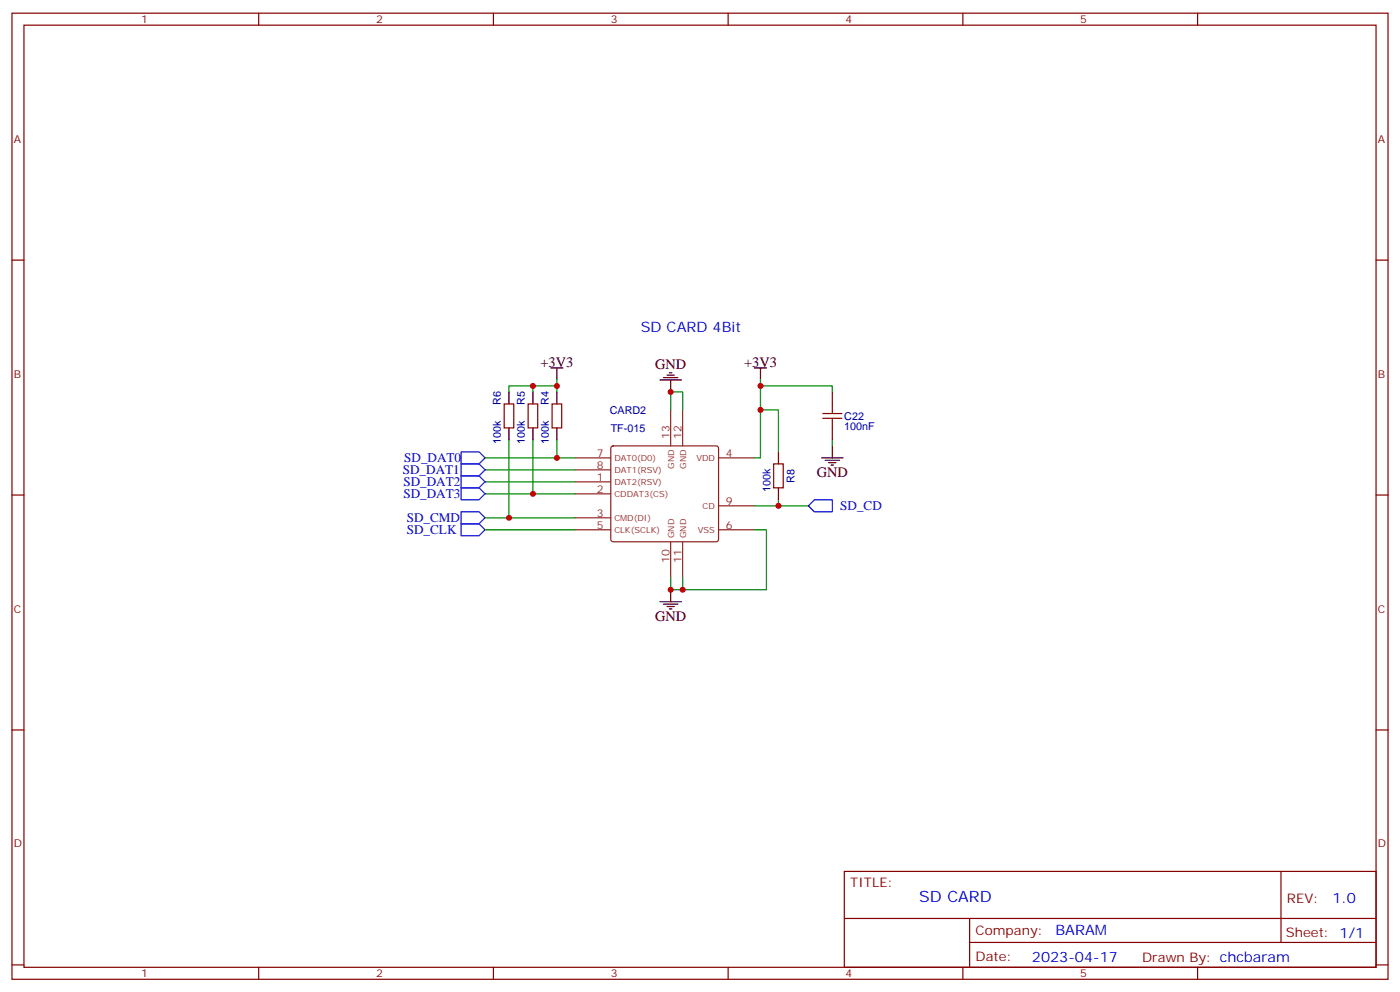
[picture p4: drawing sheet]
<svg xmlns="http://www.w3.org/2000/svg" width="412mm" height="292mm" viewBox="0 0 412 292" stroke-linecap="round" stroke-linejoin="round" font-family="sans-serif">
<g fill="none" stroke="#870000" stroke-width=".35">
<path d="M3.5 3.9h405.4v284.3h-405.4zM7.1 7.4h398.2v277.3h-398.2zM76.2 3.9v3.5M145.3 3.9v3.5M214.5 3.9v3.5M283.6 3.9v3.5M352.8 3.9v3.5M3.5 76.6h3.6M405.3 76.6h3.6M148.5 118.9h2.8v7h-2.8zM155.6 118.9h2.8v7h-2.8zM162.6 118.9h2.9v7h-2.9z"/>
<path d="M245.2 115.4v3.5M227.9 136.5h2.8v7.1h-2.8zM245.2 125.9v3.6M3.5 145.7h3.6M405.3 145.7h3.6M3.5 214.8h3.6M405.3 214.8h3.6M248.7 256.5h156.6v28.2h-156.6zM377.3 256.5v20.9M248.7 270.3h156.5M285.6 277.4h119.6M285.6 270.3v14.1"/>
<path d="M3.5 284h3.6M76.2 284.7v3.5M145.3 284.7v3.5M214.5 284.7v3.5M283.6 284.7v3.5M352.8 284.7v3.5M405.3 284h3.6"/>
</g>
<g fill="none" stroke="#008700" stroke-width=".35">
<path d="M157 115.4v-1.8h7v1.8M157 113.6h-7.1v1.8M164 111.8v1.8M224 113.6h21.2v1.8M224 111.8v23h-1.8M142.9 138.3h26.4M142.9 134.8h26.4M149.9 129.5v22.9M157 129.5v15.8h12.3M164 129.5v5.3M197.6 120.6v-5.2h3.5v5.2M224 120.6h5.3v12.4"/>
<path d="M245.2 129.5v1.7M142.9 145.3h14.1M142.9 141.8h26.4M142.9 152.4h26.4M142.9 155.9h26.4M222.2 155.9h3.6v17.7h-24.7M229.3 147.1v1.8h-7.1M229.3 148.9h8.8M197.6 170v3.6h3.5v-3.6"/>
</g>
<g fill="none" stroke="#000" stroke-width=".35">
<path d="M149.9 115.4v3.5M157 115.4v3.5M162.3 108.3h3.5M164 108.3v3.5M164 115.4v3.5M194.4 111.8h6.3M195.4 111.1h4.3M196.5 110.4h2.1M197.2 109.7h.7M197.6 111.8v3.6M222.2 108.3h3.6M224 108.3v3.5"/>
<path d="M149.9 125.9v3.6M157 125.9v3.6M164 125.9v3.6M229.3 133v3.5M242 134.8h6.4M243.1 135.5h4.2M244.1 136.2h2.1M244.8 136.9h.7M245.2 131.2v3.6M229.3 143.6v3.5M194.4 177.1h6.3M195.4 177.8h4.3"/>
<path d="M196.5 178.5h2.1M197.2 179.2h.7M197.6 173.6v3.5"/>
</g>
<path d="M245.2 118.9v2.8M242.4 121.7h5.6M242.4 123.1h5.6M245.2 123.1v2.8" fill="none" stroke="#a10000" stroke-width=".35"/>
<path d="M135.8 136.5h5.3l1.8 1.8-1.8 1.8h-5.3zM135.8 133h5.3l1.8 1.8-1.8 1.7h-5.3zM135.8 143.6h5.3l1.8 1.7-1.8 1.8h-5.3zM135.8 140.1h5.3l1.8 1.7-1.8 1.8h-5.3zM135.8 154.2h5.3l1.8 1.7-1.8 1.8h-5.3zM135.8 150.6h5.3l1.8 1.8-1.8 1.8h-5.3zM239.9 147.1h5.3v3.5h-5.3l-1.8-1.7z" fill="none" stroke="#00f" stroke-width=".35"/>
<g fill="none" stroke="#8c2424" stroke-width=".35">
<path d="M169.3 134.8h10.6M169.3 138.3h10.6M180.2 131.4l.4-.2h30.4l.5 .2 .2 .5v26.8l-.3 .5-.4 .3h-30.4l-.5-.3-.2-.5v-26.8zM197.6 120.6v10.6M201.1 120.6v10.6M211.7 134.8h10.5M169.3 141.8h10.6M169.3 145.3h10.6M169.3 152.4h10.6M169.3 155.9h10.6M197.6 159.5v10.5M201.1 159.5v10.5"/>
<path d="M211.7 155.9h10.5M211.7 148.9h10.5"/>
</g>
<g fill="#c00">
<circle cx="224" cy="113.6" r=".88"/>
<circle cx="157" cy="145.3" r=".88"/>
<circle cx="197.6" cy="173.6" r=".88"/>
<circle cx="201.1" cy="173.6" r=".88"/>
<circle cx="224" cy="120.6" r=".88"/>
<circle cx="229.3" cy="148.9" r=".88"/>
<circle cx="197.6" cy="115.4" r=".88"/>
<circle cx="149.9" cy="152.4" r=".88"/>
<circle cx="164" cy="113.6" r=".88"/>
<circle cx="157" cy="113.6" r=".88"/>
<circle cx="164" cy="134.8" r=".88"/>
</g>
<text font-size="4.6" fill="#00f" x="270.8" y="265.5">SD CARD</text>
<g font-size="4.2" fill="#00f">
<text x="188.7" y="97.7">SD CARD 4Bit</text>
<text x="392.5" y="265.7">1.0</text>
<text x="310.9" y="275.3">BARAM</text>
<text x="304" y="283.1">2023-04-17</text>
</g>
<g font-size="4.2">
<text x="159.2" y="108">+3V3</text>
<text x="219.2" y="108">+3V3</text>
<text x="193" y="108.6">GND</text>
<text x="240.6" y="140.4">GND</text>
<text x="193" y="182.7">GND</text>
</g>
<g font-size="3.9" fill="#00f">
<text x="119.1" y="136">SD_DAT0</text>
<text x="118.6" y="139.6">SD_DAT1</text>
<text x="118.8" y="143">SD_DAT2</text>
<text x="118.8" y="146.6">SD_DAT3</text>
<text x="119.8" y="153.6">SD_CMD</text>
<text x="247.5" y="150.1">SD_CD</text>
<text x="119.8" y="157.2">SD_CLK</text>
</g>
<g font-size="3.9" fill="#800">
<text x="250.5" y="261.1">TITLE:</text>
<text x="379.1" y="265.7">REV:</text>
<text x="287.4" y="275.3">Company:</text>
<text x="378.7" y="275.9">Sheet: 1/1</text>
<text x="287.4" y="282.9">Date:</text>
<text x="336.4" y="283">Drawn By: chcbaram</text>
</g>
<g font-size="3.2" fill="#800">
<text x="41.6" y="6.9">1</text>
<text x="110.8" y="6.9">2</text>
<text x="179.9" y="6.9">3</text>
<text x="249.1" y="6.9">4</text>
<text x="318.2" y="6.9">5</text>
<text x="4.1" y="42">A</text>
<text x="405.9" y="42">A</text>
<text x="4.1" y="111.1">B</text>
<text x="405.9" y="111.1">B</text>
<text x="4.1" y="180.3">C</text>
<text x="405.9" y="180.3">C</text>
<text x="4.1" y="249.4">D</text>
<text x="405.9" y="249.4">D</text>
<text x="41.6" y="287.7">1</text>
<text x="110.8" y="287.7">2</text>
<text x="179.9" y="287.7">3</text>
<text x="249.1" y="287.7">4</text>
<text x="318.2" y="287.7">5</text>
</g>
<g font-size="3.2" fill="#000080">
<text x="147.6" y="119.2" transform="rotate(-90 147.6 119.2)">R6</text>
<text x="154.6" y="119.2" transform="rotate(-90 154.6 119.2)">R5</text>
<text x="161.7" y="119.2" transform="rotate(-90 161.7 119.2)">R4</text>
<text x="179.6" y="121.8">CARD2</text>
<text x="248.7" y="123.5">C22</text>
<text x="147.6" y="130.7" transform="rotate(-90 147.6 130.7)">100k</text>
<text x="154.6" y="130.7" transform="rotate(-90 154.6 130.7)">100k</text>
<text x="161.7" y="130.7" transform="rotate(-90 161.7 130.7)">100k</text>
<text x="179.9" y="127.1">TF-015</text>
<text x="248.7" y="126.7">100nF</text>
<text x="234" y="142.2" transform="rotate(-90 234 142.2)">R8</text>
<text x="226.9" y="144.9" transform="rotate(-90 226.9 144.9)">100k</text>
</g>
<g font-size="3.2" fill="#8d2323">
<text x="197.2" y="129.1" transform="rotate(-90 197.2 129.1)">13</text>
<text x="200.7" y="129.1" transform="rotate(-90 200.7 129.1)">12</text>
<text x="175.8" y="134.4">7</text>
<text x="175.8" y="137.9">8</text>
<text x="213.8" y="134.4">4</text>
<text x="175.8" y="141.5">1</text>
<text x="175.8" y="145">2</text>
<text x="213.8" y="148.5">9</text>
<text x="175.8" y="152">3</text>
<text x="175.8" y="155.6">5</text>
<text x="213.8" y="155.6">6</text>
<text x="197.2" y="165.6" transform="rotate(-90 197.2 165.6)">10</text>
<text x="200.7" y="165.6" transform="rotate(-90 200.7 165.6)">11</text>
</g>
<g font-size="2.5" fill="#8d2323">
<text x="181" y="135.8">DAT0(D0)</text>
<text x="198.6" y="138" transform="rotate(-90 198.6 138)">GND</text>
<text x="202.1" y="138" transform="rotate(-90 202.1 138)">GND</text>
<text x="205.1" y="135.8">VDD</text>
<text x="181" y="142.9">DAT2(RSV)</text>
<text x="181" y="139.3">DAT1(RSV)</text>
<text x="181" y="146.4">CDDAT3(CS)</text>
<text x="207" y="149.9">CD</text>
<text x="181" y="153.5">CMD(DI)</text>
<text x="181" y="157">CLK(SCLK)</text>
<text x="198.6" y="158.4" transform="rotate(-90 198.6 158.4)">GND</text>
<text x="202.1" y="158.4" transform="rotate(-90 202.1 158.4)">GND</text>
<text x="205.5" y="157">VSS</text>
</g>
</svg>
